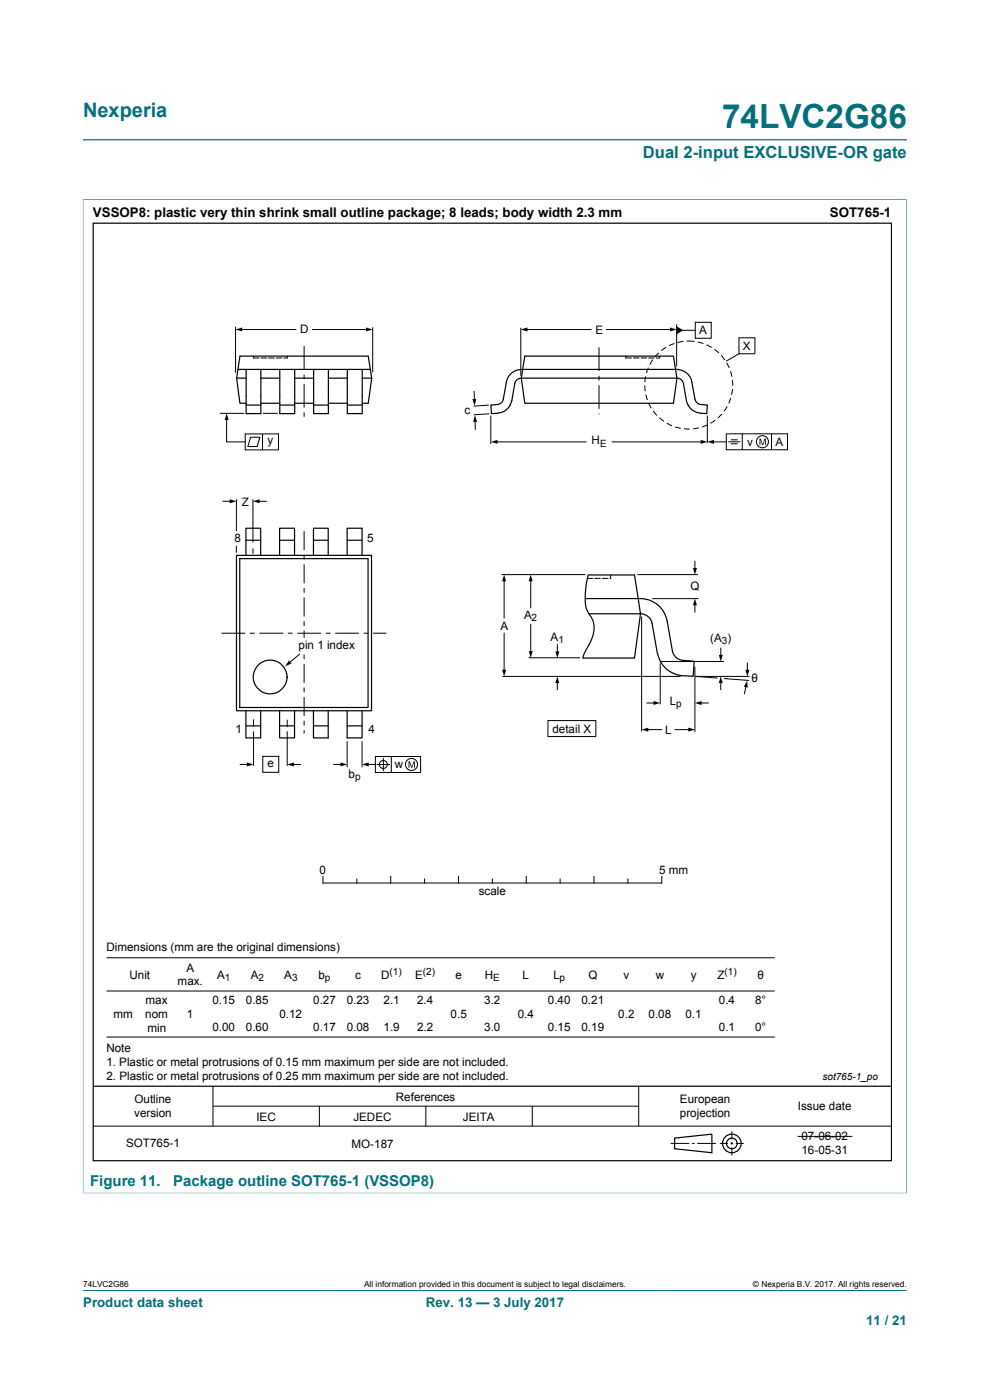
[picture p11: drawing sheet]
<svg xmlns="http://www.w3.org/2000/svg" width="210mm" height="297mm" viewBox="0 0 210 297" stroke-linecap="round" stroke-linejoin="round" font-family="sans-serif">
<path d="M17.6 29.7h174.8M17.6 42.3h174.7M17.6 42.3v210.9M192.3 42.3v210.9M17.6 253.1h174.7M17.6 273.8h174.8" fill="none" stroke="#036f7b" stroke-width=".21"/>
<g fill="none" stroke="#000" stroke-width=".21">
<path d="M50 69.3v9.8M51.1 69.9h11.6M66.3 69.9h11.6M79.1 69.4v9.6M110.5 69.5v10.2M111.6 69.9h13.8M127.1 73.7v5M127.1 79.7v1M128.6 69.9h13.8M137 79.8l-.2 1.3M137.5 78l-.4 1.1M138.5 76.3l-.7 1.1"/>
<path d="M139.8 74.8l-.9 .9M141.3 73.7l-1 .7M143.1 72.9l-1.2 .4M143.5 68.8v8.9M144.7 70.1h2.8M144.9 72.4l-1.2 .3M145.6 72.4h1.7M147.5 68.4h3.4v3.4h-3.4zM148 72.6l1.2 .3M149.9 73.1l1.1 .6M151.5 74.1l1 .8M153 75.4l.8 1"/>
<path d="M154.1 77l.6 1.1M154.9 78.7l.3 1.2M156.7 71.7h3.4v3.4h-3.4zM156.7 75.1l-2.7 1.5M46.7 87.7h5.1M48.1 88.8v4.9h3.9M52 92.1h7.1v3.3h-7.1zM53.1 92.8h2l-.5 1.9h-2zM55.7 92.1v3.3M55.8 87.7h3.1M100.6 83.1v1.8M100.8 89.2v1.9"/>
<path d="M103.7 85.9l-3.2 .3M103.8 87.8l-3.3 .2M104.1 88.2v6M105.2 93.7h19.1M127.1 81.7v5M127.1 87.8v.1M129.9 93.7h19M136.8 81.8v1.2M137 83.7l.3 1.2M137.6 85.5l.6 1.1M138.6 87.2l.8 .9M139.9 88.6l.9 .8"/>
<path d="M141.4 89.8l1.1 .5M143.2 90.6l1.2 .3M145.1 91h1.2M148.2 90.8l-1.2 .2M150 88.2v5.8M150.1 90.1l-1.2 .5M151.2 93.7h2.9M151.7 89.1l-1 .7M153.1 87.8l-.8 .9M154.1 92h12.9v3.4h-12.9zM154.2 86.2l-.6 1.1M154.5 93.7h2.5"/>
<path d="M155 84.4l-.4 1.2M155.1 94.1h1.4M155.1 93.3h1.4M155.4 80.6v1.2M155.4 82.5l-.2 1.3M157.5 92v3.4M163.7 92v3.4M47.3 106.3h1.7M50.1 105.9v6.8M53.7 105.9v9.2M53.7 116.3v1.2M54.8 106.3h1.7"/>
<path d="M64.5 112.7v4M64.5 117.7v1M64.5 119.7v4M147.4 119.1v1.7M47 134.3h5M53 134.3h1M60.1 134.3h-5.1M61.1 134.3h1M63.1 134.3h5M63.6 138.8l-2.2 1.8M64.5 124.7v1.1M64.5 126.8v4"/>
<path d="M64.5 131.8v1M64.5 133.8v4M64.5 138.8v1M69.1 134.3h1M76.1 134.3h-5M77.1 134.3h1.1M79.2 134.3h2.8M106.9 123v8.1M106.9 134.3v8.1M112.2 139.5h10.8M112.6 123v6M112.6 132.5v5.9"/>
<path d="M118.2 136.8v1.7M147.4 128.1v1.7M152.9 137.5v1.7M53.8 152.6v1.6M53.8 155.2v7.3M60.9 152.7v1.6M60.9 155.2v7.3M64.5 140.8v4.1M64.5 145.9v1M64.5 147.9v4M64.5 152.9v1M64.5 154.9v.7"/>
<path d="M73.6 157.2v5.5M76.8 157.2v5.5M106.6 143.5h37.8M116.2 152.9h10.2v3.4h-10.2zM118.2 144.6v1.7M137.2 149.1h1.7M137.2 154.8h3.1M140 140.7v8.7M140.1 140.3h13.4M143.2 154.8h3.1M147.4 141.4v13.9M147.5 143.5l4.7 .3"/>
<path d="M147.5 143.5h11.5M148.5 149.1h1.7M152.9 144.6v1.7M153.6 143.9l5.3 .5M158.3 145.5l-.4 1.7M158.5 140.7v1.7M51 162.2h1.7M55.7 160.5h3.4v3.3h-3.4zM62.1 162.2h1.6M70.8 162.2h1.7M77.9 162.2h1.7M79.6 160.5h9.6v3.4h-9.6z"/>
<path d="M79.9 162.2h2.8M81.3 160.8v2.8M83 160.5v3.4M68.5 185.9v1.4h71.9v-1.4M75.7 186.5v.8M82.9 185.9v1.4M90.1 186.5v.8M97.3 185.9v1.4M104.4 186.5v.8M111.6 185.9v1.4M118.8 186.5v.8M126 185.9v1.4"/>
<path d="M133.2 186.5v.8M22.6 210.2h141.7M22.6 203.2h141.7M19.8 238.9h169.3M22.6 220h141.7M45.2 230.4v8.5M45.2 234.7h90.3M67.8 234.7v4.2M90.3 234.7v4.2M112.9 234.7v4.2M135.5 230.4v8.5M142.3 242.6h3.9"/>
<path d="M146.8 242.6h.5M147.9 242.6h4M152.7 242.6h1.7M155 242.6h.5M155.2 240v1.7M155.2 242.3v.6M155.2 243.4v1.7M156.1 242.6h1.7M169.2 241.1h11.6"/>
<circle cx="161.7" cy="93.7" r="1.28"/>
<circle cx="81.3" cy="162.2" r=".85"/>
<circle cx="87.3" cy="162.2" r="1.28"/>
</g>
<g fill="none" stroke="#000" stroke-width=".25">
<path d="M19.8 47.3h169.3v198.9h-169.3zM19.8 230.4h169.3M143.1 241.4l7.9-.8v3.9l-7.9-.8z"/>
<circle cx="155.2" cy="242.6" r="1.13"/>
<circle cx="155.2" cy="242.6" r="1.98"/>
</g>
<g fill="#000">
<path d="M50 69.9l1.4-.4v.8zM77.6 69.5l1.5 .4-1.5 .4zM110.5 69.9l1.4-.4v.8zM142.1 69.5l1.4 .4-1.4 .4zM143.5 69.2l1.4 .9-1.4 .8zM48.1 87.7l.4 1.4h-.8zM100.2 84.6h.8l-.3 1.4zM100.7 88.1l.5 1.4h-.8zM104.1 93.7l1.4-.4v.9zM148.6 93.3l1.4 .4-1.4 .5zM150 93.7l1.5-.4v.9zM161.1 93h.3l.4 1.2 .4-1.2h.2v1.4h-.1v-1.1l-.4 1.1h-.2l-.4-1.1v1.1h-.2z"/>
<path d="M48.7 105.9l1.4 .4-1.4 .5zM53.7 106.3l1.4-.4v.9zM106.9 121.9l.4 1.4h-.8zM112.6 121.9l.4 1.4h-.9zM112.2 138.1h.8l-.4 1.4zM117.8 138.2h.9l-.5 1.4zM147.4 127l.4 1.4h-.8zM147 120.5h.8l-.4 1.4zM152.5 138.9h.8l-.4 1.4zM61.3 140.1l.5 .7-1.3 .6zM106.5 142.1h.9l-.5 1.4zM118.2 143.5l.4 1.4h-.8z"/>
<path d="M136.1 154.8l1.4-.4v.8zM138.6 148.7l1.4 .4-1.4 .5zM146 154.4l1.4 .4-1.4 .4zM147.4 149.1l1.4-.4v.9zM152.9 143.5l.4 1.4h-.8zM158.5 144.4l.1 1.5-.8-.2zM158.1 142.1h.9l-.5 1.4zM52.4 161.7l1.4 .5-1.4 .4zM60.9 162.2l1.4-.5v.9zM72.2 161.7l1.4 .5-1.4 .4zM76.8 162.2l1.4-.5v.9zM86.7 161.5h.2l.4 1.2 .4-1.2h.3v1.4h-.2v-1.2l-.4 1.2h-.2l-.4-1.2 .1 1.2h-.2z"/>
</g>
<path d="M64 135.4h.8v2.6h-.8z" fill="#fefefe"/>
<path d="M64 135.4h.8v2.6h-.8z" fill="none" stroke="#fefefe" stroke-width=".21"/>
<g fill="none" stroke="#000" stroke-width=".21">
<path d="M53.7 75.5v.4h1.3M55.4 75.9h1.2M57 75.9h1.2M58.6 75.9h1.2M60.2 75.9h.7M61 75.6v.3M64.5 73.4v5M64.5 79.4v1M132.7 75.5l.1 .4h1.2M134.4 75.9h1.2M136 75.9h1.2M137.6 75.9h1.2"/>
<path d="M139.2 75.9h.7M140 75.6v.3M64.5 81.5v5M64.5 87.5v.9M50.1 115.8v1.4M106.4 121.9h17.8M124.5 122.7h1.2M126.1 122.7h1.3M127.8 122.7h1.2M129.5 122v.7h-.1M135.2 121.9h12.8M136.1 130.8v24.4"/>
<path d="M138.3 127h9.9"/>
</g>
<g fill="none" stroke="#000" stroke-width=".25">
<path d="M50.5 78.4h28.1M52.2 78.4v9.3h3.1v-9.3M59.3 78.4v9.3h3.2v-9.3M66.5 78.4v9.3h3.2v-9.3M73.7 78.4v9.3h3.1v-9.3M111.3 75.5h31.6l.7 4.7h-33zM50.2 80.2h2M52.2 85.9h3.1M55.3 80.2h4M55.3 85.5h4M59.3 85.9h3.2M62.5 80.2h4"/>
<path d="M62.5 85.5h4M66.5 85.9h3.2M69.7 80.2h4M69.7 85.5h4M73.7 85.9h3.1M76.8 80.2h2M78.8 80.2l-.7-4.7h-27.2l-.7 4.7 .7 5.3h1.3M78.8 80.2l-.7 5.3h-1.3M107.4 81.1a3.2 3.2 0 0 1 3.2-2.7h33a3.2 3.2 0 0 1 3.2 2.7l.6 3.6a1.41 1.41 0 0 0 1.3 1.1l1.3 .1-.1 1.8h-1.3M107.4 81.1l-.6 3.6a1.31 1.31 0 0 1-1.4 1.1l-1.3 .1 .1 1.8h1.4M110.6 80.2l.7 5.3h31.6l.8-5.3a1.38 1.38 0 0 1 1.3 1.2l.6 3.6a3.3 3.3 0 0 0 3 2.6M110.6 80.2a1.43 1.43 0 0 0-1.4 1.2l-.6 3.6a3.3 3.3 0 0 1-3 2.6"/>
<path d="M50.2 117.8h28.6v33h-28.6zM50.9 118.5h27.2v31.6h-27.2zM52.2 117.8v-5.7h3.1v5.7M52.2 114.6h3.1M59.3 117.8v-5.7h3.2v5.7M59.3 114.6h3.2M66.5 117.8v-5.7h3.1v5.7M66.5 114.6h3.1M73.6 117.8v-5.7h3.2v5.7M73.6 114.6h3.2M124.4 127h11.5a5.8 5.8 0 0 1 5.6 4.7M124.8 121.9a15.7 15.7 0 0 0-.4 7.2l.2 .6a5.5 5.5 0 0 1 .4 6.9l-1 1.9-.3 1.1h10.9l1.3-9.4h.1a2.62 2.62 0 0 1 2.3 2.1l1.1 6.3"/>
<path d="M125 122h9.6l1.3 8.2h-11M141.5 131.7l1.1 6.3a2.4 2.4 0 0 0 2.3 2.1l2.3 .2-.2 3.2a7.1 7.1 0 0 1-6.4-2.4l-.5-.7-.6-1.8M52.2 154h3.1M52.2 150.8v5.7h3.1v-5.7M59.3 150.8v5.7h3.2v-5.7M59.3 154h3.2M66.5 150.8v5.7h3.1v-5.7M66.5 154h3.1M73.6 150.8v5.7h3.2v-5.7M73.6 154h3.2"/>
<circle cx="57.3" cy="143.6" r="3.6"/>
</g>
<text font-size="7.1" fill="#036f7b" x="153.2" y="27.2">74LVC2G86</text>
<text font-size="4.2" fill="#036f7b" x="17.6" y="24.8">Nexperia</text>
<text font-size="3.5" fill="#036f7b" x="136.4" y="33.5">Dual 2-input EXCLUSIVE-OR gate</text>
<text font-size="3.2" fill="#036f7b" x="19.1" y="251.6">Figure 11.  Package outline SOT765-1 (VSSOP8)</text>
<g font-size="2.8">
<text x="19.7" y="46.1">VSSOP8: plastic very thin shrink small outline package; 8 leads; body width 2.3 mm</text>
<text x="176" y="46.1">SOT765-1</text>
</g>
<g font-size="2.8" fill="#036f7b">
<text x="17.6" y="277.3">Product data sheet</text>
<text x="90.3" y="277.3">Rev. 13 — 3 July 2017</text>
<text x="183.7" y="281">11 / 21</text>
</g>
<g font-size="2.5">
<text x="63.7" y="70.7">D</text>
<text x="126.3" y="70.9">E</text>
<text x="148.3" y="70.9">A</text>
<text x="157.6" y="74.2">X</text>
<text x="98.5" y="87.7">c</text>
<text x="56.7" y="94.3">y</text>
<text x="125.5" y="94.3">H</text>
<text x="158.5" y="94.5">v</text>
<text x="164.5" y="94.5">A</text>
<text x="51.3" y="107.4">Z</text>
<text x="49.7" y="115">8</text>
<text x="77.9" y="115">5</text>
<text x="146.5" y="125.2">Q</text>
<text x="111.2" y="131.3">A</text>
<text x="63.3" y="137.7">pin 1 index</text>
<text x="106.1" y="133.6">A</text>
<text x="116.8" y="136.1">A</text>
<text x="150.6" y="136.2">(A )</text>
<text x="142.1" y="149.5">L</text>
<text x="159.4" y="144.7">θ</text>
<text x="49.9" y="155.5">1</text>
<text x="78.2" y="155.5">4</text>
<text x="117.2" y="155.4">detail X</text>
<text x="141.1" y="155.6">L</text>
<text x="56.7" y="162.7">e</text>
<text x="73.9" y="165">b</text>
<text x="83.8" y="163">w</text>
<text x="67.8" y="185.3">0</text>
<text x="139.8" y="185.3">5 mm</text>
<text x="101.6" y="189.9">scale</text>
<text x="22.6" y="201.7">Dimensions (mm are the original dimensions)</text>
<text x="27.5" y="207.7">Unit</text>
<text x="37.7" y="209">max.</text>
<text x="39.5" y="206.1">A</text>
<text x="46.1" y="207.7">A</text>
<text x="53.2" y="207.7">A</text>
<text x="60.3" y="207.7">A</text>
<text x="67.5" y="207.7">b</text>
<text x="75.3" y="207.7">c</text>
<text x="80.9" y="207.7">D</text>
<text x="88" y="207.7">E</text>
<text x="96.6" y="207.7">e</text>
<text x="102.8" y="207.7">H</text>
<text x="110.8" y="207.7">L</text>
<text x="117.4" y="207.7">L</text>
<text x="124.8" y="207.7">Q</text>
<text x="132.2" y="207.7">v</text>
<text x="139.1" y="207.7">w</text>
<text x="146.5" y="207.7">y</text>
<text x="152.2" y="207.7">Z</text>
<text x="160.7" y="207.7">θ</text>
<text x="24.1" y="215.9">mm</text>
<text x="30.8" y="215.9">nom</text>
<text x="30.9" y="213">max</text>
<text x="39.7" y="215.9">1</text>
<text x="45.1" y="213">0.15</text>
<text x="52.2" y="213">0.85</text>
<text x="59.3" y="215.9">0.12</text>
<text x="66.4" y="213">0.27</text>
<text x="73.6" y="213">0.23</text>
<text x="81.4" y="213">2.1</text>
<text x="88.5" y="213">2.4</text>
<text x="95.6" y="215.9">0.5</text>
<text x="102.7" y="213">3.2</text>
<text x="109.8" y="215.9">0.4</text>
<text x="116.2" y="213">0.40</text>
<text x="123.3" y="213">0.21</text>
<text x="131.2" y="215.9">0.2</text>
<text x="137.6" y="215.9">0.08</text>
<text x="145.4" y="215.9">0.1</text>
<text x="152.5" y="213">0.4</text>
<text x="160.2" y="213">8°</text>
<text x="31.3" y="218.9">min</text>
<text x="45.1" y="218.8">0.00</text>
<text x="52.2" y="218.8">0.60</text>
<text x="66.4" y="218.8">0.17</text>
<text x="73.6" y="218.8">0.08</text>
<text x="81.4" y="218.8">1.9</text>
<text x="88.5" y="218.8">2.2</text>
<text x="102.7" y="218.8">3.0</text>
<text x="116.2" y="218.8">0.15</text>
<text x="123.3" y="218.8">0.19</text>
<text x="152.5" y="218.8">0.1</text>
<text x="160.2" y="218.8">0°</text>
<text x="22.6" y="223.1">Note</text>
<text x="22.6" y="226">1. Plastic or metal protrusions of 0.15 mm maximum per side are not included.</text>
<text x="22.6" y="229">2. Plastic or metal protrusions of 0.25 mm maximum per side are not included.</text>
<text x="84" y="233.5">References</text>
<text x="28.5" y="237">version</text>
<text x="28.5" y="234">Outline</text>
<text x="54.4" y="237.7">IEC</text>
<text x="75" y="237.7">JEDEC</text>
<text x="98.2" y="237.7">JEITA</text>
<text x="144.2" y="234">European</text>
<text x="144.2" y="237">projection</text>
<text x="169.3" y="235.5">Issue date</text>
<text x="26.8" y="243.4">SOT765-1</text>
<text x="74.6" y="243.6">MO-187</text>
<text x="170" y="241.9">07-06-02</text>
<text x="170" y="244.8">16-05-31</text>
</g>
<g font-size="2.1">
<text x="127.3" y="94.8">E</text>
<text x="112.7" y="131.8">2</text>
<text x="118.5" y="136.5">1</text>
<text x="153.1" y="136.7">3</text>
<text x="143.4" y="150">p</text>
<text x="75.3" y="165.5">p</text>
<text x="47.7" y="208.1">1</text>
<text x="54.8" y="208.1">2</text>
<text x="61.9" y="208.1">3</text>
<text x="68.9" y="208.1">p</text>
<text x="82.6" y="206.9">(1)</text>
<text x="89.7" y="206.9">(2)</text>
<text x="104.6" y="208.1">E</text>
<text x="118.7" y="208.1">p</text>
<text x="153.7" y="206.9">(1)</text>
<text x="174.5" y="229.2">sot765-1_po</text>
</g>
<g font-size="1.8">
<text x="17.6" y="273.1">74LVC2G86</text>
<text x="77.2" y="273.1">All information provided in this document is subject to legal disclaimers.</text>
<text x="159.7" y="273.1">© Nexperia B.V. 2017. All rights reserved.</text>
</g>
</svg>
